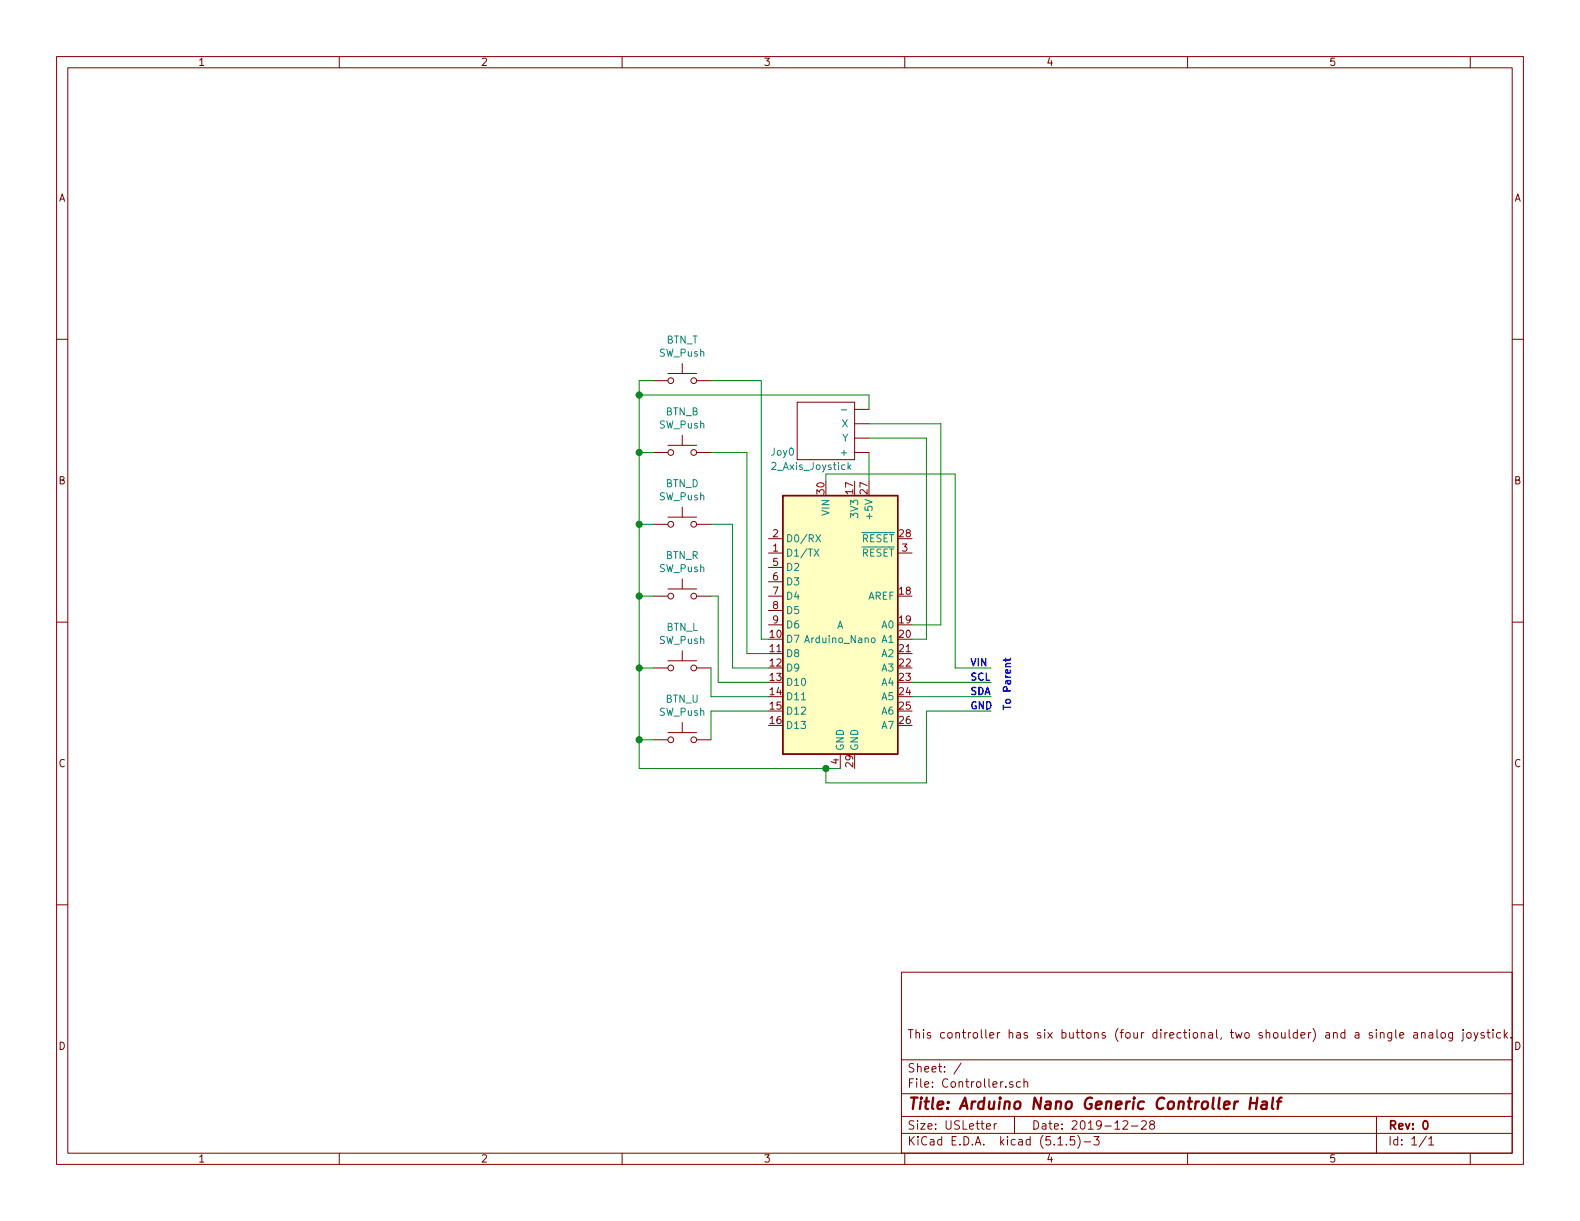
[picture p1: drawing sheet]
<svg xmlns="http://www.w3.org/2000/svg" width="279mm" height="216mm" viewBox="0 0 279 216" stroke-linecap="round" stroke-linejoin="round" font-family="sans-serif">
<g fill="none" stroke="#840000" stroke-width=".18">
<path d="M10 10h259.4v195.9h-259.4zM12 12h255.4v191.9h-255.4zM60 10v2M110 10v2M160 10v2M210 10v2M260 10v2M10 60h2M267.4 60h2M115.6 67.3h2.5M118.1 78.7h5.1M118.1 66h5.1"/>
<path d="M120.6 64.3v1.7M120.6 77v1.7M123.2 67.3h2.5M141 71.1h10.1v10.2h-10.1zM151.1 72.4h2.6M151.1 74.9h2.6M151.1 77.5h2.6M115.6 92.7h2.5M115.6 80h2.5M118.1 91.4h5.1M120.6 89.7v1.7M123.2 92.7h2.5"/>
<path d="M123.2 80h2.5M135.9 97.8h2.5M135.9 95.3h2.5M151.1 80h2.6M158.7 97.8h2.6M10 110h2M115.6 105.4h2.5M115.6 118.1h2.5M118.1 104.1h5.1M118.1 116.8h5.1M120.6 102.4v1.7M120.6 115.1v1.7"/>
<path d="M123.2 105.4h2.5M123.2 118.1h2.5M135.9 105.4h2.5M135.9 100.3h2.5M135.9 102.9h2.5M135.9 108h2.5M135.9 110.5h2.5M267.4 110h2M115.6 130.8h2.5M118.1 129.5h5.1M120.6 127.8v1.7M123.2 130.8h2.5"/>
<path d="M148.6 133.4v2.5M10 160h2M267.4 160h2M159.4 171.9h108v32h-108zM159.4 197.4h108M159.4 193.4h108M159.4 187.4h108M170 188l-1.3 1.9M174.4 199.2l.8-.2-.1-.2-.4-.1-.3 .2 .1 .7h.6M175.8 198.7v1M176.2 198.7l-.3 .1-.1 .2M179.1 191.3a.37 .37 0 0 0-.6 .2l.1 .2 .5 .1 .1 .2-.3 .3-.4-.1"/>
<path d="M179.4 197.4v3M180.4 191.3h-.4l-.3 .2 .1 .6 .2 .2 .4-.1M181.1 191.4l.1-.1a.37 .37 0 0 1 .5 .2v.8M181.1 190.8v1.5M198.6 198.3l.2-.1h.4l.2 .4-.9 1.1h.9M200.1 199.1h1.1M201.9 198.3l.2-.1h.3l.3 .1v.3v.2l-.9 .9h.9M203.6 198.8l-.3-.3 .1-.2 .2-.1h.4l.2 .3-.1 .2-.6 .2a.48 .48 0 0 0-.1 .6l.2 .2 .5-.2a.48 .48 0 0 0-.1-.6l-.1-.1M243.4 197.4v6.5M244.1 182.7h.1a.37 .37 0 0 1 .6 .1v.8M244.1 182.6v1M246.1 182.6v1.2l-.3 .3-.3-.1"/>
<path d="M246.1 182.7l-.4-.1-.3 .3 .1 .6h.6M246.8 182.1v1.3l.2 .2M247.5 183.1l.7-.2v-.2l-.4-.1-.3 .2 .1 .7h.6M250 182.7h.6l.1 .9M250.7 182.9l-.5 .1-.2 .2v.3l.2 .1 .5-.1M251.4 182.7l.2-.1 .3 .1 .1 .9M251.4 182.6v1M252.7 182.7h.6l.1 .9M253.4 182.9l-.5 .1-.2 .2 .2 .4 .5-.1M254.1 182.1v1.3l.2 .2M254.9 182.7l.2-.1 .4 .1v.7l-.2 .2-.4-.2zM256.9 182.6v1.2l-.3 .3-.4-.1"/>
<path d="M256.9 182.7l-.5-.1-.2 .3v.5l.2 .2 .5-.1M258.7 182.6v1.2l-.3 .3M258.7 182.1v.1M259.4 182.7l.3-.1 .4 .1v.7l-.2 .2-.5-.2zM260.7 182.6l.3 1M261.4 182.6l-.5 1.3-.2 .2M262.4 182.7l-.3-.1-.2 .2 .1 .2 .4 .1v.4h-.5M262.9 182.6h.6M263.1 182.1v1.3l.4 .2M264 182.1v.1M264 182.6v1M265.4 182.7l-.5-.1-.3 .3 .1 .5 .2 .2 .5-.1"/>
<path d="M266 182.1v1.5M266.1 183l.5 .6M266.6 182.6l-.6 .5M267.2 183.4v.2M60 203.9v2M110 203.9v2M159.4 200.4h108M160 203.9v2M187.1 202.5h.8M188.6 202.3v.2M190 201h-.7l-.1 .7 .2-.2 .5 .1 .2 .2-.1 .5-.2 .2-.6-.2M190.6 200.8a1.71 1.71 0 0 1 0 2.2"/>
<path d="M191.7 201.9h1.2M193.4 201h1l-.5 .5 .4 .2v.6l-.2 .2-.7-.2M210 203.9v2M252.2 200.9l-1.2 1.9M252.7 201.4l.4-.4v1.5M252.7 202.5h.8M260 203.9v2"/>
<circle cx="118.6" cy="67.3" r=".51"/>
<circle cx="122.7" cy="67.3" r=".51"/>
<circle cx="118.6" cy="80" r=".51"/>
<circle cx="118.6" cy="92.7" r=".51"/>
<circle cx="122.7" cy="80" r=".51"/>
<circle cx="122.7" cy="92.7" r=".51"/>
<circle cx="118.6" cy="105.4" r=".51"/>
<circle cx="118.6" cy="118.1" r=".51"/>
<circle cx="122.7" cy="118.1" r=".51"/>
<circle cx="122.7" cy="105.4" r=".51"/>
<circle cx="118.6" cy="130.8" r=".51"/>
<circle cx="122.7" cy="130.8" r=".51"/>
</g>
<path d="M251.8 198.3l.2-.1a.8 .8 0 0 1 .5 .7 .8 .8 0 0 1-.5 .8l-.2-.2-.2-.4z" fill="none" stroke="#840000" stroke-width=".3"/>
<path d="M221.1 195h1.1M221.2 194.1l-.2 2M222.4 194.1l-.3 2M223.2 194.8h.8l-.1 1.3M224 195.2l-.7 .1a.4 .4 0 0 0-.3 .4 .4 .4 0 0 0 .2 .4l.7-.1M225.1 194.1l-.2 1.7 .3 .3M225.8 194.8h.8M226.6 194.1l-.3 .1-.2 .2-.2 1.7" fill="none" stroke="#840000" stroke-width=".41"/>
<path d="M148.8 72.5h.9M144 97.1l.8 1.2M144.3 94.5l.8 1.3M144.8 97.1l-.8 1.2M145.1 94.5l-.8 1.3M150 81.8v1.2M150.1 82.6l.4 .4M150.5 82.2l-.5 .5M154.2 112.9l.3-.1 .2 .1-.1 .7h-.3l-.2-.2z" fill="none" stroke="#008484" stroke-width=".18"/>
<path d="M138.4 87.6h20.3v45.8h-20.3z" fill="#ffffc2" stroke="#ffffc2" stroke-width=".18"/>
<path d="M138.4 87.6h20.3v45.8h-20.3z" fill="none" stroke="#840000" stroke-width=".25"/>
<g fill="none" stroke="#008400" stroke-width=".18">
<path d="M113 69.9h40.7v2.5M115.6 67.3h-2.6v68.6h35.6M125.7 67.3h8.9v45.7h1.3M153.7 74.9h12.7v35.6h-5.1M153.7 77.5h10.1v35.5h-2.5M113 80h2.6M113 92.7h2.6M125.7 80h6.4v35.6h3.8M125.7 92.7h3.8v25.4h6.4M146 85.1v-1.3h22.9v34.3h6.4M153.7 80v5.1M113 118.1h2.6"/>
<path d="M113 105.4h2.6M125.7 118.1v5.1h10.2M125.7 105.4h1.3v15.3h8.9M113 130.8h2.6M135.9 125.7h-10.2v5.1M161.3 123.2h14M161.3 120.7h14M175.3 125.7h-11.5v12.7h-17.8v-2.5"/>
</g>
<path d="M177.9 116.4v.5M178.7 116.4l-.2 .3h-1.1" fill="none" stroke="#0000c2" stroke-width=".25"/>
<g fill="#008400" stroke="#008400" stroke-width=".25">
<circle cx="146.1" cy="135.9" r=".51"/>
<circle cx="113" cy="69.9" r=".51"/>
<circle cx="113" cy="80" r=".51"/>
<circle cx="113" cy="92.7" r=".51"/>
<circle cx="113" cy="105.4" r=".51"/>
<circle cx="113" cy="118.1" r=".51"/>
<circle cx="113" cy="130.8" r=".51"/>
</g>
<text font-size="2.8" fill="#840000" x="160.4" y="196.2">Title: Arduino Nano Generic Controller Half</text>
<g font-size="2.1" fill="#840000">
<text x="160.4" y="183.6">This controller has six buttons (four directional, two shoulder) and a single analog joystick.</text>
<text x="160.4" y="189.6">Sheet: /</text>
<text x="160.4" y="192.3">File: Controller.sch</text>
<text x="160.4" y="202.5">KiCad E.D.A. kicad (5.1.5)-3</text>
<text x="160.4" y="199.7">Size: USLetter</text>
<text x="182.4" y="199.7">Date: 2019-12-28</text>
<text x="245.4" y="199.7">Rev: 0</text>
<text x="245.4" y="202.5">Id: 1/1</text>
</g>
<g font-size="1.8" fill="#840000">
<text x="35" y="11.6">1</text>
<text x="85" y="11.6">2</text>
<text x="135" y="11.6">3</text>
<text x="185" y="11.6">4</text>
<text x="235" y="11.6">5</text>
<text x="10.4" y="35.6">A</text>
<text x="267.8" y="35.6">A</text>
<text x="10.4" y="85.6">B</text>
<text x="145.8" y="87.3" transform="rotate(-90 145.8 87.3)">30</text>
<text x="150.9" y="87.3" transform="rotate(-90 150.9 87.3)">17</text>
<text x="153.4" y="87.3" transform="rotate(-90 153.4 87.3)">27</text>
<text x="267.8" y="85.6">B</text>
<text x="136.7" y="95">2</text>
<text x="159.1" y="95">28</text>
<text x="136.7" y="97.5">1</text>
<text x="136.7" y="100.1">5</text>
<text x="159.5" y="97.5">3</text>
<text x="136.7" y="102.6">6</text>
<text x="136.7" y="105.2">7</text>
<text x="136.7" y="107.7">8</text>
<text x="159.1" y="105.2">18</text>
<text x="136.2" y="112.8">10</text>
<text x="136.7" y="110.2">9</text>
<text x="159.1" y="110.2">19</text>
<text x="159.1" y="112.8">20</text>
<text x="136.2" y="115.3">11</text>
<text x="136.2" y="117.9">12</text>
<text x="159.1" y="115.3">21</text>
<text x="159.1" y="117.9">22</text>
<text x="136.2" y="120.4">13</text>
<text x="136.2" y="122.9">14</text>
<text x="136.2" y="125.5">15</text>
<text x="159.1" y="120.4">23</text>
<text x="159.1" y="122.9">24</text>
<text x="159.1" y="125.5">25</text>
<text x="136.2" y="128">16</text>
<text x="159.1" y="128">26</text>
<text x="10.4" y="135.6">C</text>
<text x="148.3" y="135.1" transform="rotate(-90 148.3 135.1)">4</text>
<text x="150.9" y="135.6" transform="rotate(-90 150.9 135.6)">29</text>
<text x="267.8" y="135.6">C</text>
<text x="10.4" y="185.6">D</text>
<text x="267.8" y="185.6">D</text>
<text x="35" y="205.5">1</text>
<text x="85" y="205.5">2</text>
<text x="135" y="205.5">3</text>
<text x="185" y="205.5">4</text>
<text x="235" y="205.5">5</text>
</g>
<g font-size="1.8" fill="#008484">
<text x="116.6" y="63.1">SW_Push</text>
<text x="117.8" y="60.8">BTN_T</text>
<text x="116.6" y="75.8">SW_Push</text>
<text x="117.7" y="73.5">BTN_B</text>
<text x="148.9" y="75.6">X</text>
<text x="136.4" y="80.6">Joy0</text>
<text x="136.6" y="83.1">2_Axis_Joystick</text>
<text x="148.9" y="78.1">Y</text>
<text x="149.1" y="80.6">+</text>
<text x="116.6" y="88.5">SW_Push</text>
<text x="117.7" y="86.2">BTN_D</text>
<text x="138.9" y="95.9">D0/RX</text>
<text x="146.7" y="91.1" transform="rotate(-90 146.7 91.1)">VIN</text>
<text x="151.8" y="91.3" transform="rotate(-90 151.8 91.3)">3V3</text>
<text x="152.3" y="95.9">RESET</text>
<text x="154.3" y="91.3" transform="rotate(-90 154.3 91.3)">+5V</text>
<text x="116.6" y="101.2">SW_Push</text>
<text x="117.7" y="98.9">BTN_R</text>
<text x="138.9" y="98.4">D1/TX</text>
<text x="138.9" y="101">D2</text>
<text x="152.3" y="98.4">RESET</text>
<text x="138.9" y="103.5">D3</text>
<text x="138.9" y="106">D4</text>
<text x="153.4" y="106">AREF</text>
<text x="116.6" y="113.9">SW_Push</text>
<text x="117.8" y="111.6">BTN_L</text>
<text x="138.9" y="113.7">D7</text>
<text x="138.9" y="108.6">D5</text>
<text x="138.9" y="111.1">D6</text>
<text x="142.5" y="113.7">Arduino_Nano</text>
<text x="148" y="111.2">A</text>
<text x="156" y="111.1">A0</text>
<text x="156" y="113.7">A1</text>
<text x="138.9" y="116.2">D8</text>
<text x="138.9" y="118.7">D9</text>
<text x="156" y="116.2">A2</text>
<text x="156" y="118.7">A3</text>
<text x="117.7" y="124.3">BTN_U</text>
<text x="138.9" y="121.3">D10</text>
<text x="138.9" y="123.8">D11</text>
<text x="156" y="121.3">A4</text>
<text x="156" y="123.8">A5</text>
<text x="116.6" y="126.6">SW_Push</text>
<text x="138.9" y="126.4">D12</text>
<text x="138.9" y="128.9">D13</text>
<text x="156" y="126.4">A6</text>
<text x="156" y="128.9">A7</text>
<text x="149.2" y="132.8" transform="rotate(-90 149.2 132.8)">GND</text>
<text x="151.8" y="132.8" transform="rotate(-90 151.8 132.8)">GND</text>
</g>
<g font-size="1.8" fill="#0000c2">
<text x="171.4" y="117.8">VIN</text>
<text x="171.4" y="125.4">GND</text>
<text x="171.4" y="120.3">SCL</text>
<text x="171.4" y="122.9">SDA</text>
<text x="178.8" y="125.7" transform="rotate(-90 178.8 125.7)">To Parent</text>
</g>
</svg>
